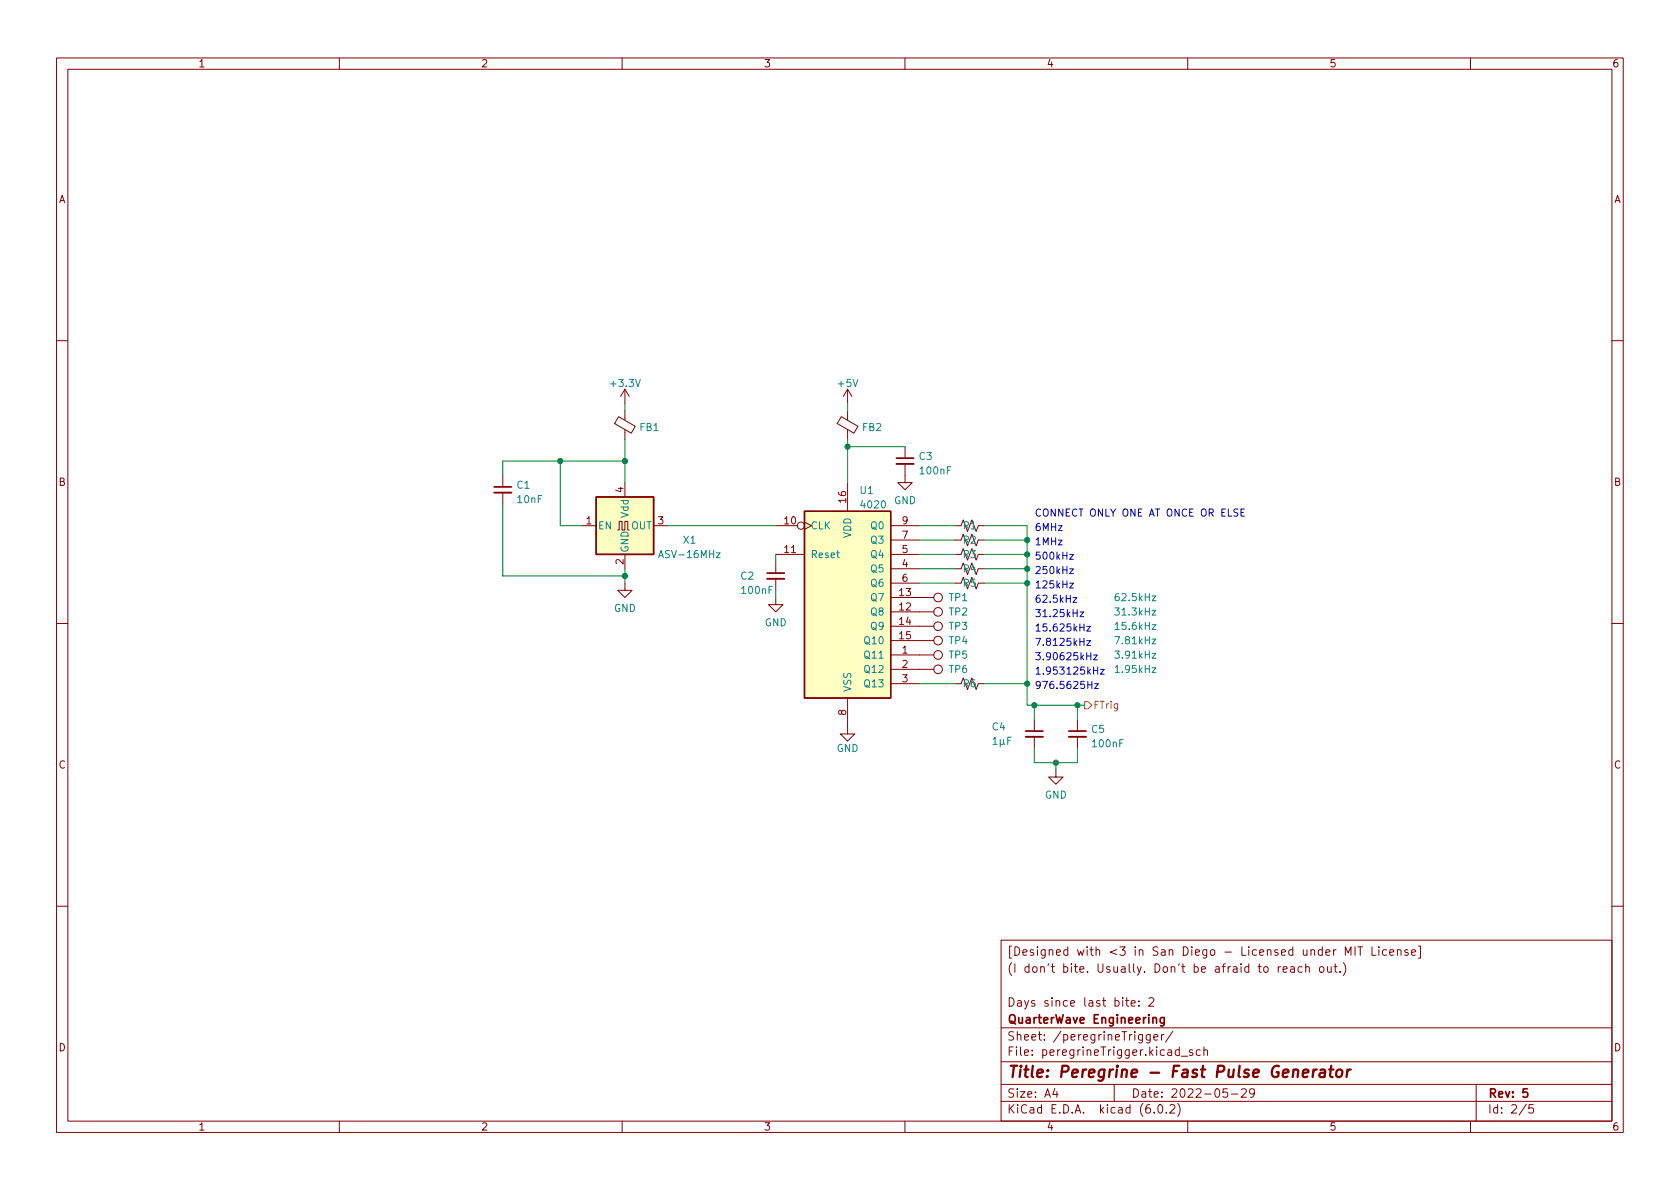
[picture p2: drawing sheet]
<svg xmlns="http://www.w3.org/2000/svg" width="297mm" height="210mm" viewBox="0 0 297 210" stroke-linecap="round" stroke-linejoin="round" font-family="sans-serif">
<g fill="none" stroke="#840000" stroke-width=".18">
<path d="M10 10.2h277v190.1h-277zM12 12.2h273v186.1h-273zM60 10.2v2M110 10.2v2M160 10.2v2M210 10.2v2M260 10.2v2M10 60.2h2M109.4 73.7l2.9 1.7-.7 1.2-2.9-1.7zM110.5 68.8v2.6M110.5 72.6v1.7M110.5 76v1.7"/>
<path d="M110.5 68.8l-.8 1.3M110.5 68.8l.8 1.3M148.7 73.7l3 1.7-.7 1.2-3-1.7zM149.9 68.8v2.6M149.9 72.6v1.7M149.9 76v1.7M149.9 68.8l-.8 1.3M149.9 68.8l.7 1.3M160 79v2M285 60.2h2M88.9 84.1v2M88.9 87.1v2"/>
<path d="M102.9 93h2.5M109.2 93.7h.3v-1.5h.5v1.5h.5v-1.5h.5v1.5h.3M110.5 85.3v2.6M110.5 98v2.6M115.6 93h2.5M137.2 93h3.8M137.2 98h5M137.2 99.3v2M142.2 92.3l1.3 .7-1.3 .6M149.9 85.3v5.1M157.5 93h5.1M157.5 98h5.1"/>
<path d="M157.5 95.5h5.1M160 82v3.3h1.3l-1.3 1.3-1.3-1.3h1.3M168.9 93h1M168.9 98h1M168.9 95.5h1M171.4 93l.4-1.1 .8 2.1 .4-1h1M173 98h1M173 95.5h1M10 110.2h2M110.5 103.1v1.3h1.3l-1.3 1.3-1.3-1.3h1.3M137.2 105.7v1.2h1.2l-1.2 1.3-1.3-1.3h1.3M137.2 102.4v2"/>
<path d="M157.5 103.1h5.1M157.5 115.8h7.6M157.5 108.2h7.6M157.5 105.7h7.6M157.5 110.7h7.6M157.5 113.3h7.6M157.5 118.4h7.6M157.5 100.6h5.1M168.9 103.1h1M168.9 100.6h1M173 103.1h1M173 100.6h1"/>
<path d="M285 110.2h2M149.9 123.4v6.4h1.2l-1.2 1.3-1.3-1.3h1.3M157.5 120.9h5.1M168.9 120.9h1M173 120.9h1M182.9 127.2v2.1M182.9 130.3v2M186.7 136.1v1.3h1.3l-1.3 1.3-1.3-1.3h1.3M190.5 127.2v2.1M190.5 130.3v2M10 160.2h2M177 166.3h108v32h-108z"/>
<path d="M199 176.9h.6M199.2 176.4v1.3l.4 .2M200 177.4l.7-.1-.1-.3-.4-.1-.2 .2 .1 .8h.5M201.4 177.8v.1M201.4 177v.1M203.1 176.6l.6-.2 .2 .2 .1 .3-.9 1h.9M226 170.9v1M226.4 170.9l-.3 .1-.1 .2M226.9 171.4l.7-.1-.1-.3-.4-.1-.2 .2v.8h.6M228.2 171h.6l.1 .9M228.9 171.3l-.5 .1a.29 .29 0 0 0-.3 .2 .29 .29 0 0 0 .3 .3h.5M230.2 171l-.4-.1-.3 .3v.4l.1 .3h.6"/>
<path d="M230.9 171.1l.2-.2 .3 .1 .1 .9M230.9 170.4v1.5M233.4 171l.4-.1 .3 .3v.4l-.3 .3h-.4l-.1-.3v-.4zM234.7 170.9l.1 1h.3l.3-.1M235.4 170.9v1M235.9 170.9h.5M236.1 170.4v1.3l.3 .2M236.9 171.8v.1M237.5 170.2a1.72 1.72 0 0 1 0 2.3M237.9 168.9v-1.5l.5 1.1 .5-1.1v1.5M239.6 167.4v1.5M240.1 167.4h.8"/>
<path d="M240.5 167.4v1.5M242.6 167.4v1.5h.7M243.8 167.4v.2M243.8 167.9v1M245.1 168l-.4-.1-.3 .3v.4l.2 .3h.5M245.7 168.4l.7-.1v-.3l-.5-.1-.2 .2 .1 .8h.6M247.1 168.1l.2-.2 .3 .1 .1 .9M247.1 167.9v1M248.9 168l-.3-.1-.2 .2v.3l.5 .1v.4h-.5M249.6 168.4l.7-.1-.1-.3-.4-.1-.2 .2v.8h.6M250.8 167.3h.3v2.1h-.3M285 160.2h2"/>
<path d="M60 198.3v2M110 198.3v2M160 198.3v2M177 194.8h108M177 191.8h108M177 187.8h108M177 181.8h108M186.5 192.5l-.4 1h1M186.9 193v1M197 191.8v3M202 182.9v1.2l-.3 .3h-.3M202 183l-.4-.1-.3 .3v.4l.1 .3h.6"/>
<path d="M203.4 182.9v1.2l-.3 .3h-.4M203.4 183l-.5-.1-.3 .3v.4l.2 .3h.6M204 183.4l.7-.1-.1-.3-.4-.1-.2 .2 .1 .8h.5M204.1 196.7v.1M204.9 195.4l.2-.1a.81 .81 0 0 1 .6 .7 .81 .81 0 0 1-.3 .8h-.2a.81 .81 0 0 1-.6-.6 .81 .81 0 0 1 .3-.8zM205.4 182.9v1M205.8 182.9l-.3 .1-.1 .2M206.2 196.7v.1M206.9 195.5l.5-.2 .2 .2 .1 .3-.9 1h.9M207.4 182.4l-1.3 1.9M208.2 195.1a1.72 1.72 0 0 1 0 2.3M208.5 185.7l-.4-.1-.3 .3v.4l.1 .3h.6"/>
<path d="M208.5 185.1v1.5M208.9 186.8h1.1M210 198.3v2M210.9 185.7l-.4-.1-.2 .2 .1 .3 .5 .1v.4h-.6M212.2 185.7l-.4-.1-.3 .3v.4l.1 .3h.6M212.9 185.8l.2-.2 .3 .1 .1 .9M212.9 185.1v1.5M217 192.5h-.7l-.1 .7 .2-.1 .5 .1 .2 .2-.1 .5-.2 .1-.6-.1M217.7 193.5h1.2M219.5 192.7l.6-.2 .2 .2 .1 .3-1 1h1M221.8 193.2l-.3 .3-.4-.1-.2-.2 .2-.6 .4-.1 .2 .2a.99 .99 0 0 1-.3 1.3h-.3M260 198.3v2"/>
<path d="M261 191.8v6.5M269.9 195.3l-1.3 1.9M271.1 195.3h-.7l-.1 .7 .2-.1 .5 .1 .2 .2-.1 .5-.2 .1-.6-.1"/>
<circle cx="141.6" cy="93" r=".63"/>
<circle cx="165.9" cy="110.7" r=".76"/>
<circle cx="165.9" cy="113.3" r=".76"/>
<circle cx="165.9" cy="118.4" r=".76"/>
<circle cx="165.9" cy="108.2" r=".76"/>
<circle cx="165.9" cy="105.7" r=".76"/>
<circle cx="165.9" cy="115.8" r=".76"/>
</g>
<path d="M87.4 86.1h3M158.5 81h3M135.6 101.3h3.1M181.4 129.3h3M189 129.3h3M205.8 179.9v1.2l-.2 .3h-.4M203.8 180.1l.3-.2 .3 .1 .1 .9M205.8 180l-.4-.1-.3 .3v.4l.2 .3h.5M270.1 192.5h-.8v.7l.2-.1 .5 .1 .1 .2v.5l-.3 .1-.5-.1" fill="none" stroke="#840000" stroke-width=".3"/>
<path d="M230.4 189.8l.9-.2v-.4l-.6-.1-.3 .3v1l.2 .1 .5-.1M232.3 189.1l-.2 1.4M232.8 189.1l-.4 .1-.2 .3M233.5 189.2l.2-.1 .5 .1v1.3M234.3 189.6l-.7 .1a.4 .4 0 0 0-.3 .3 .4 .4 0 0 0 .2 .5l.7-.1M235 189.1h.8M235.4 188.5l-.2 1.7v.2l.4 .1M236.4 189.3a.52 .52 0 0 1 .5-.2 .52 .52 0 0 1 .4 .4v.6a.55 .55 0 0 1-.5 .4 .55 .55 0 0 1-.6-.4zM238.3 189.1l-.2 1.4M238.8 189.1l-.4 .1-.2 .3" fill="none" stroke="#840000" stroke-width=".4"/>
<path d="M87.4 87.1h3M158.5 82h3M135.6 102.4h3.1M181.4 130.3h3M189 130.3h3" fill="none" stroke="#840000" stroke-width=".33"/>
<g fill="#ffffc2" stroke="#ffffc2" stroke-width=".18">
<path d="M105.4 87.9h10.2v10.1h-10.2z"/>
<path d="M142.2 90.4h15.3v33h-15.3z"/>
</g>
<path d="M105.4 87.9h10.2v10.1h-10.2zM142.2 90.4h15.3v33h-15.3z" fill="none" stroke="#840000" stroke-width=".25"/>
<path d="M126.7 97.8h.6l-.6 .8h.6M175.6 130.7l.3-.3v1.2M175.6 131.6h.7M176.9 130.8v1.3M177.5 131.5l.1 .1M177.5 130.8l-.1 .8h-.4l-.1-.1M178.2 131h.4M178.8 130.4h-.6v1.2" fill="none" stroke="#008484" stroke-width=".18"/>
<path d="M191.8 124.1h.6l.6 .6-.6 .6h-.6z" fill="none" stroke="#848400" stroke-width=".18"/>
<g fill="none" stroke="#0000c2" stroke-width=".18">
<path d="M189.1 98.1h.7l-.7 .8h.7M218.9 90.1l-.5-.1-.2 .1v.4l.6 .2 .1 .3-.3 .3-.4-.1M219.4 90.6h.4M220 90h-.6v1.3h.6M189.1 103.1h.7l-.7 .9h.7M189.1 100.6h.7l-.7 .8h.7M189.7 105.7h.7l-.7 .8h.7M190.9 108.2h.7l-.7 .9h.7M192.1 113.3h.7l-.7 .8h.7M192.1 110.8h.7l-.7 .8h.7M193.4 115.8h.6l-.6 .9h.6M193.4 118.6h.7"/>
<path d="M194.1 117.9v1.3M194.6 118.4h.6l-.6 .8h.6M192.3 121.1h.8M193.1 120.5v1.3M193.5 120.9h.7l-.7 .9h.7"/>
</g>
<g fill="none" stroke="#008400" stroke-width=".18">
<path d="M110.5 71.4v1.2M110.5 77.7v7.6M149.9 71.4v1.2M149.9 77.7v7.6M149.9 79h10.1M88.9 89.1v12.7h21.6M99.1 81.5v11.5h3.8M110.5 81.5h-21.6v2.6M118.1 93h19.1M137.2 98v1.3M162.6 93h6.3M162.6 98h6.3"/>
<path d="M162.6 95.5h6.3M174 93h7.6v31.7h10.2M174 98h7.6M174 95.5h7.6M110.5 100.6v2.5M137.2 104.4v1.3M162.6 100.6h6.3M162.6 103.1h6.3M174 100.6h7.6M174 103.1h7.6M162.6 120.9h6.3M174 120.9h7.6"/>
<path d="M182.9 124.7v2.5M182.9 132.3v2.6h7.6v-2.6M186.7 134.9v1.2M190.5 124.7v2.5"/>
</g>
<g fill="#008400" stroke="#008400" stroke-width=".18">
<circle cx="99.1" cy="81.5" r=".46"/>
<circle cx="110.5" cy="81.5" r=".46"/>
<circle cx="110.5" cy="101.8" r=".46"/>
<circle cx="149.9" cy="79" r=".46"/>
<circle cx="181.6" cy="103.1" r=".46"/>
<circle cx="181.6" cy="100.6" r=".46"/>
<circle cx="181.6" cy="95.5" r=".46"/>
<circle cx="181.6" cy="98" r=".46"/>
<circle cx="190.5" cy="124.7" r=".46"/>
<circle cx="181.6" cy="120.9" r=".46"/>
<circle cx="186.7" cy="134.9" r=".46"/>
<circle cx="182.9" cy="124.7" r=".46"/>
</g>
<text font-size="2.8" fill="#840000" x="178" y="190.6">Title: Peregrine - Fast Pulse Generator</text>
<g font-size="2.1" fill="#840000">
<text x="178" y="172">(I don't bite. Usually. Don't be afraid to reach out.)</text>
<text x="178" y="169">[Designed with &lt;3 in San Diego - Licensed under MIT License]</text>
<text x="178" y="178">Days since last bite: 2</text>
<text x="178" y="184">Sheet: /peregrineTrigger/</text>
<text x="178" y="181">QuarterWave Engineering</text>
<text x="178" y="186.7">File: peregrineTrigger.kicad_sch</text>
<text x="178" y="196.9">KiCad E.D.A. kicad (6.0.2)</text>
<text x="178" y="194.1">Size: A4</text>
<text x="200" y="194.1">Date: 2022-05-29</text>
<text x="263" y="194.1">Rev: 5</text>
<text x="263" y="196.9">Id: 2/5</text>
</g>
<g font-size="1.8" fill="#840000">
<text x="35" y="11.9">1</text>
<text x="85" y="11.9">2</text>
<text x="135" y="11.9">3</text>
<text x="185" y="11.9">4</text>
<text x="235" y="11.9">5</text>
<text x="285" y="11.9">6</text>
<text x="10.3" y="35.9">A</text>
<text x="285.3" y="35.9">A</text>
<text x="10.3" y="85.9">B</text>
<text x="110.2" y="87.1" transform="rotate(-90 110.2 87.1)">4</text>
<text x="149.6" y="88.9" transform="rotate(-90 149.6 88.9)">16</text>
<text x="285.3" y="85.9">B</text>
<text x="103.6" y="92.7">1</text>
<text x="116.3" y="92.7">3</text>
<text x="138.7" y="92.7">10</text>
<text x="159.5" y="95.2">7</text>
<text x="159.5" y="92.7">9</text>
<text x="110.2" y="99.8" transform="rotate(-90 110.2 99.8)">2</text>
<text x="138.7" y="97.8">11</text>
<text x="159.5" y="100.3">4</text>
<text x="159.5" y="97.8">5</text>
<text x="159" y="107.9">12</text>
<text x="159" y="105.4">13</text>
<text x="159.5" y="102.9">6</text>
<text x="159" y="110.5">14</text>
<text x="159" y="113">15</text>
<text x="159.5" y="115.6">1</text>
<text x="159.5" y="118.1">2</text>
<text x="159.5" y="120.6">3</text>
<text x="149.6" y="126.5" transform="rotate(-90 149.6 126.5)">8</text>
<text x="10.3" y="135.9">C</text>
<text x="285.3" y="135.9">C</text>
<text x="10.3" y="185.9">D</text>
<text x="285.3" y="185.9">D</text>
<text x="35" y="199.9">1</text>
<text x="85" y="199.9">2</text>
<text x="135" y="199.9">3</text>
<text x="185" y="199.9">4</text>
<text x="235" y="199.9">5</text>
<text x="285" y="199.9">6</text>
</g>
<g font-size="1.8" fill="#008484">
<text x="108.2" y="68.4">+3.3V</text>
<text x="148.3" y="68.4">+5V</text>
<text x="113.1" y="76.2">FB1</text>
<text x="152.5" y="76.2">FB2</text>
<text x="162.5" y="81.3">C3</text>
<text x="162.8" y="83.9">100nF</text>
<text x="91.4" y="86.4">C1</text>
<text x="91.6" y="89">10nF</text>
<text x="152.1" y="87.4">U1</text>
<text x="152.4" y="89.9">4020</text>
<text x="158.1" y="89.1">GND</text>
<text x="105.7" y="93.6">EN</text>
<text x="111.1" y="91.5" transform="rotate(-90 111.1 91.5)">Vdd</text>
<text x="111.6" y="93.6">OUT</text>
<text x="143.3" y="93.6">CLK</text>
<text x="150.5" y="95.2" transform="rotate(-90 150.5 95.2)">VDD</text>
<text x="154.1" y="93.6">Q0</text>
<text x="170.3" y="93.6">R1</text>
<text x="111.1" y="97.8" transform="rotate(-90 111.1 97.8)">GND</text>
<text x="117" y="98.7">ASV-16MHz</text>
<text x="120.8" y="96.1">X1</text>
<text x="143.3" y="98.7">Reset</text>
<text x="154.1" y="101.2">Q5</text>
<text x="154.1" y="98.7">Q4</text>
<text x="154.1" y="96.1">Q3</text>
<text x="170.3" y="96.1">R2</text>
<text x="170.3" y="101.2">R4</text>
<text x="170.3" y="98.7">R3</text>
<text x="131" y="102.5">C2</text>
<text x="131.3" y="105">100nF</text>
<text x="154.1" y="106.3">Q7</text>
<text x="154.1" y="103.8">Q6</text>
<text x="167.8" y="106.3">TP1</text>
<text x="170.3" y="103.8">R5</text>
<text x="197.4" y="106.3">62.5kHz</text>
<text x="108.5" y="108.2">GND</text>
<text x="135.2" y="110.7">GND</text>
<text x="153.1" y="113.9">Q10</text>
<text x="154.1" y="108.8">Q8</text>
<text x="154.1" y="111.4">Q9</text>
<text x="167.8" y="108.8">TP2</text>
<text x="167.8" y="111.4">TP3</text>
<text x="167.8" y="113.9">TP4</text>
<text x="197.4" y="108.8">31.3kHz</text>
<text x="197.4" y="111.4">15.6kHz</text>
<text x="197.4" y="113.9">7.81kHz</text>
<text x="153.1" y="116.5">Q11</text>
<text x="153.1" y="119">Q12</text>
<text x="167.8" y="116.5">TP5</text>
<text x="167.8" y="119">TP6</text>
<text x="197.4" y="116.5">3.91kHz</text>
<text x="197.4" y="119">1.95kHz</text>
<text x="150.5" y="122.4" transform="rotate(-90 150.5 122.4)">VSS</text>
<text x="153.1" y="121.5">Q13</text>
<text x="170.3" y="121.5">R6</text>
<text x="175.4" y="129.2">C4</text>
<text x="193" y="129.6">C5</text>
<text x="147.9" y="133">GND</text>
<text x="193.3" y="132.1">100nF</text>
<text x="184.7" y="141.2">GND</text>
</g>
<g font-size="1.8" fill="#0000c2">
<text x="182.9" y="91.3">CONNECT ONLY ONE AT ONCE OR ELSE</text>
<text x="182.9" y="93.9">6MHz</text>
<text x="182.9" y="99">500kHz</text>
<text x="182.9" y="101.5">250kHz</text>
<text x="182.9" y="96.4">1MHz</text>
<text x="182.9" y="104">125kHz</text>
<text x="182.9" y="106.6">62.5kHz</text>
<text x="182.9" y="109.1">31.25kHz</text>
<text x="182.9" y="111.7">15.625kHz</text>
<text x="182.9" y="114.2">7.8125kHz</text>
<text x="182.9" y="116.7">3.90625kHz</text>
<text x="182.9" y="119.3">1.953125kHz</text>
<text x="182.9" y="121.8">976.5625Hz</text>
</g>
<text font-size="1.8" fill="#848400" x="193.2" y="125.3">FTrig</text>
</svg>
